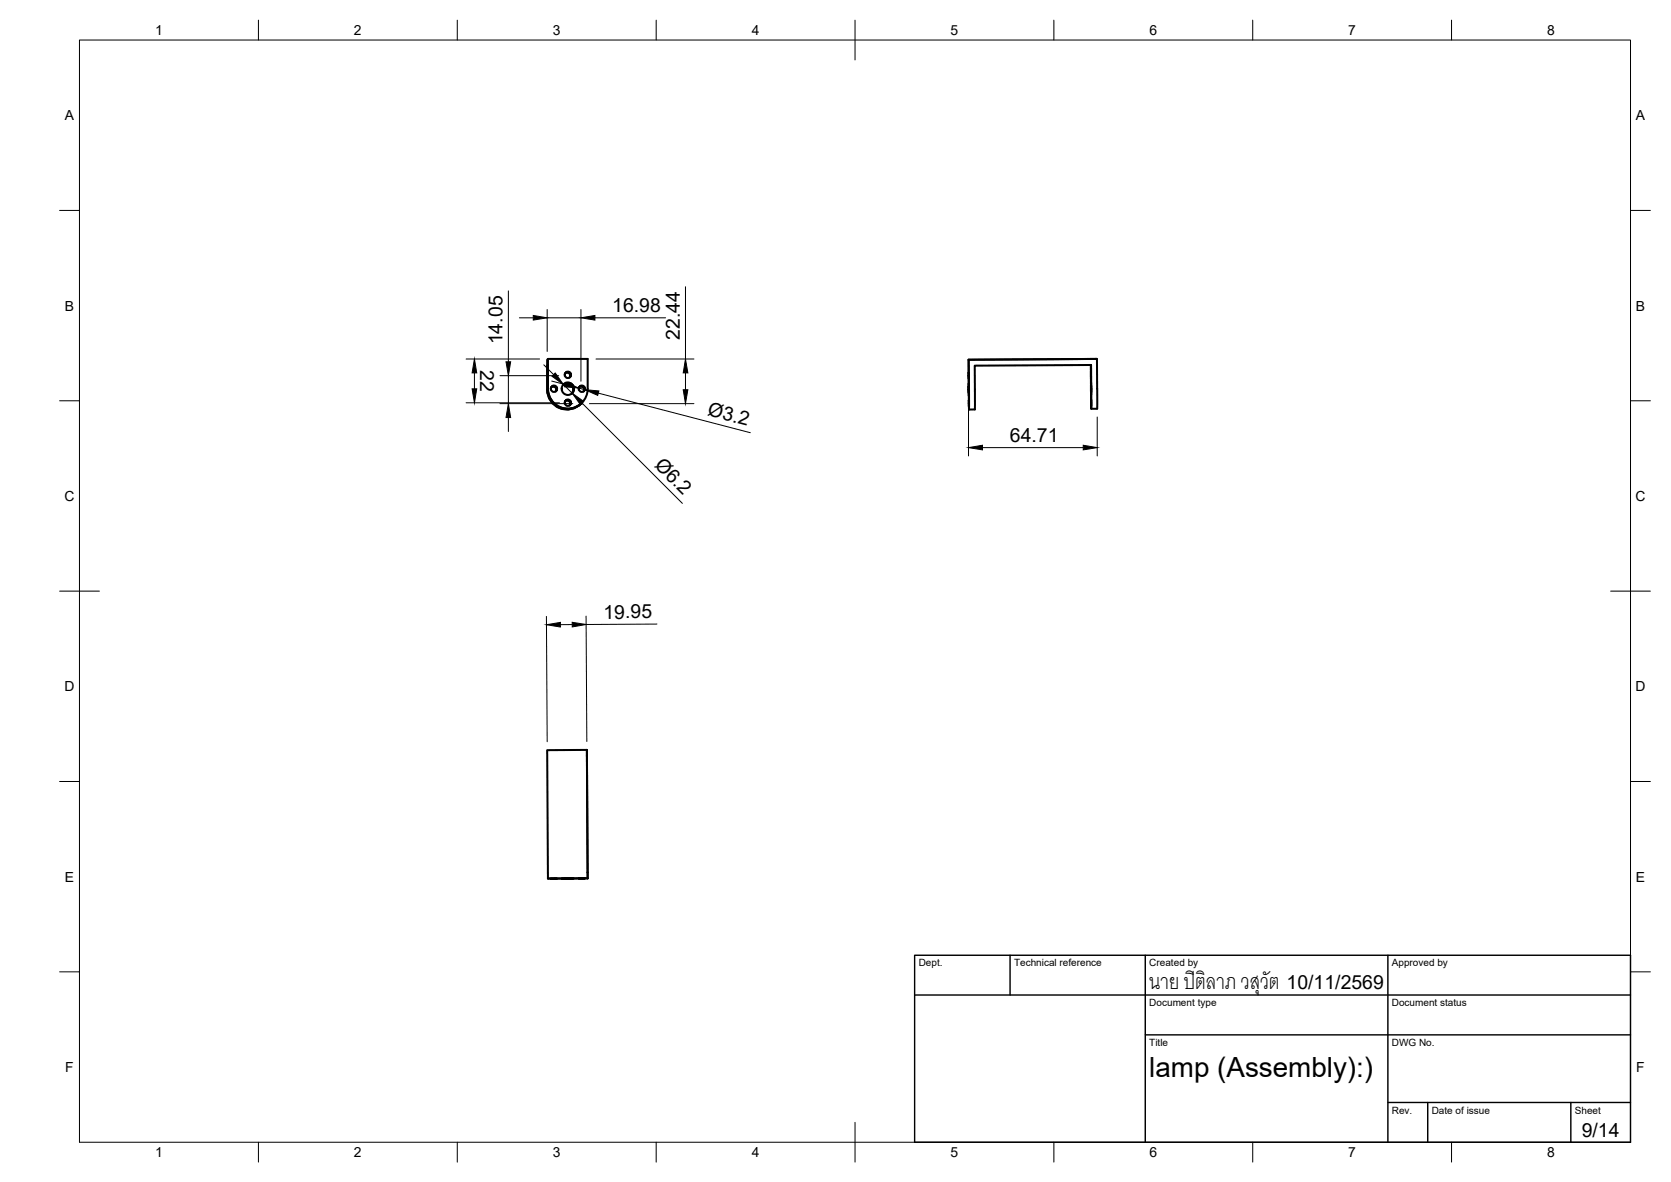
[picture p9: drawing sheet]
<svg xmlns="http://www.w3.org/2000/svg" width="420mm" height="297mm" viewBox="0 0 420 297" stroke-linecap="round" stroke-linejoin="round" font-family="sans-serif">
<!-- layer: Visible -->
<g fill="none" stroke="#000" stroke-width=".51">
<path d="M137.6 91.9v6a5 5 0 0 0 3.1 4.6 5 5 0 0 0 5.5-1.2M137.8 91.9h-.2l.2-.2v6a5 5 0 0 0 3.1 4.6 5 5 0 0 0 5.4-1.1M137.8 90.2h10v7.5a5 5 0 0 1-5 5 5 5 0 0 1-5-5zM137.8 90.2l-.2 .2v7.5a5 5 0 0 0 3.1 4.6 5 5 0 0 0 5.4-1.1M138.6 97.2a.79 .79 0 0 1 1.1 .1 .79 .79 0 0 1 0 1.1 .8 .8 0 0 0-.1-1 .8 .8 0 0 0-1-.2zM138.7 97.2a.79 .79 0 0 1 1.1 0 .79 .79 0 0 1 0 1.1M141.6 96.7a1.56 1.56 0 0 1 2.1 .1 1.56 1.56 0 0 1 .1 2.1M141.7 96.6a1.56 1.56 0 0 1 2.2 0 1.56 1.56 0 0 1 0 2.2M142.1 93.7a.79 .79 0 0 1 1.1 .1 .79 .79 0 0 1 0 1 .8 .8 0 0 0-.1-1 .8 .8 0 0 0-1-.1zM142.2 93.6a.79 .79 0 0 1 1.1 0 .79 .79 0 0 1 0 1.2M145.7 97.2a.79 .79 0 0 1 1.1 0 .79 .79 0 0 1 0 1.1M146.7 98.4a.79 .79 0 0 0 0-1.1 .79 .79 0 0 0-1.1-.1 .8 .8 0 0 1 1 .2 .8 .8 0 0 1 .1 1"/>
<path d="M243.5 90.4l.1 12.5v-5M243.6 97.9l-.1-7.5 32.3-.2 .1 12.5h-1.5M243.6 93.6v1.6zM243.6 97.1v1.6zM243.6 96.4v3.1zM274.3 91.7v6M274.3 93.4v1.6zM274.3 96.9v1.6zM274.3 97.7l.1 5v-5M274.3 96.2l.1 3.1zM274.4 96.9v1.6zM274.4 97.7l-.1-6-29.2 .2v11h-1.5"/>
<path d="M275.8 90.2l-32.2 .2M142.2 100.7a.79 .79 0 0 1 1.1 0 .79 .79 0 0 1 0 1.1M143.2 101.9a.79 .79 0 0 0-.1-1.1 .79 .79 0 0 0-1 0 .79 .79 0 0 1 1.1 0 .79 .79 0 0 1 0 1.1M146.3 101.2v.1M243.6 100.6v1.6zM274.4 100.4v1.6zM147.6 190h.1M147.6 188.5l.2 32.3zM147.6 188.5h-10l.2 32.3M138.5 220.8h1.6zM141.2 220.8h3.1zM142 220.8h1.6z"/>
<path d="M145.5 220.8h1.6zM147.8 220.7l-10 .1"/>
<circle cx="139.3" cy="97.7" r=".79"/>
<circle cx="142.8" cy="94.2" r=".79"/>
<circle cx="142.8" cy="97.7" r="1.56"/>
<circle cx="146.3" cy="97.7" r=".79"/>
<circle cx="142.8" cy="101.2" r=".79"/>
</g>
<circle cx="146.1" cy="101.4" r=".25" fill="#000"/>
<!-- layer: BORDER -->
<g fill="none" stroke="#000" stroke-width=".25">
<path d="M20 10.1h390v276.9h-390zM65 5.1v5M115 5.1v5M165 5.1v5M215 5.1v10M265 5.1v5M315 5.1v5M365 5.1v5M15 52.9h5M410 52.9h5M15 100.7h5M410 100.7h5"/>
<path d="M15 148.6h10M405 148.6h10M15 196.4h5M410 196.4h5M15 244.2h5M410 244.2h5M65 287v5M115 287v5M165 287v5M215 282.1v9.9M265 287v5M315 287v5"/>
<path d="M365 287v5"/>
</g>
<!-- layer: TITLEBLOCK -->
<path d="M230 240.1h180v46.9h-180zM230 250h180M254 240.1v9.9M288 240.1v46.9M349 240.1v46.9M288 260.1h122M349 277.1h61M359 277.1v9.9M395 277.1v9.9" fill="none" stroke="#000" stroke-width=".36"/>
<!-- layer: FD_Dimensions -->
<g fill="none" stroke="#000" stroke-width=".25">
<path d="M127.8 73.1v17.8M130.6 79.9h3.5M137.6 77.8v10.5M137.6 79.9h8.5M146.1 77.8v18M149.6 79.9h17.8M172.4 72.1v18.1M117.2 90.2h18.5M119.3 93.7v4M125.7 94.4h14.8M127.8 94.4v7M136.7 91.7l2.5 2.5"/>
<path d="M138.7 95.8l3.4 .8M141.7 96.6l2.2 2.2M145.5 97.5l1.5 .4M149.9 90.2h24.6M150.4 98.8l38.3 9.9M172.4 93.7v4.2M243.5 92.5v22.1M117.2 101.2h23.5M125.7 101.4h18.3M127.8 104.9v3.5M146.3 101.3l25.3 25.2M148.2 101.4h26.3"/>
<path d="M247 112.5h25.4M275.9 104.8v9.8M137.4 154.9l.2 31.5M143.9 157h-3M147.4 154.8l.2 31.5M165.2 156.8l-17.8 .1"/>
</g>
<g fill="#000" stroke="#000" stroke-width=".25">
<path d="M134.1 79.3l3.5 .6-3.5 .5zM146.1 79.9l3.5-.6v1.1zM119.3 90.2l.6 3.5h-1.2zM118.7 97.7h1.2l-.6 3.5zM127.2 90.9h1.2l-.6 3.5zM138.8 94.6l.8-.9 2.1 2.9zM142.3 96.1l3.2 1.4-3.5-.3zM147 97.9l3.6 .3-.3 1.2zM171.8 97.9h1.2l-.6 3.5zM172.4 90.2l.6 3.5h-1.2zM127.8 101.4l.6 3.5h-1.2zM143.9 98.8l2.8 2.1-.8 .8z"/>
<path d="M243.5 112.5l3.5-.6v1.2zM272.4 111.9l3.5 .6-3.5 .6zM137.4 157l3.5-.6v1.2zM143.9 156.4l3.5 .5-3.5 .7z"/>
</g>
<text font-size="7.5" x="289" y="248.5">นาย ปิติลาภ วสุวัต</text>
<text font-size="7" x="289" y="270.6">lamp (Assembly):)</text>
<g font-size="4.9">
<text x="153.9" y="78.4">16.98</text>
<text x="126.4" y="86.5" transform="rotate(-90 126.4 86.5)">14.05</text>
<text x="171" y="85.5" transform="rotate(-90 171 85.5)">22.44</text>
<text x="120.7" y="93.1" transform="rotate(90 120.7 93.1)">22</text>
<text x="177.7" y="104.3" transform="rotate(15 177.7 104.3)">Ø3.2</text>
<text x="253.9" y="111">64.71</text>
<text x="164.4" y="117.1" transform="rotate(45 164.4 117.1)">Ø6.2</text>
<text x="151.7" y="155.5">19.95</text>
<text x="323.5" y="248.5">10/11/2569</text>
<text x="397.7" y="285.7">9/14</text>
</g>
<g font-size="3.5">
<text x="39" y="8.8">1</text>
<text x="89" y="8.8">2</text>
<text x="139" y="8.8">3</text>
<text x="189" y="8.8">4</text>
<text x="239" y="8.8">5</text>
<text x="289" y="8.8">6</text>
<text x="339" y="8.8">7</text>
<text x="389" y="8.8">8</text>
<text x="16.3" y="30.2">A</text>
<text x="411.3" y="30.2">A</text>
<text x="16.3" y="78">B</text>
<text x="411.3" y="78">B</text>
<text x="16.2" y="125.9">C</text>
<text x="411.2" y="125.9">C</text>
<text x="16.2" y="173.7">D</text>
<text x="411.2" y="173.7">D</text>
<text x="16.3" y="221.6">E</text>
<text x="411.3" y="221.6">E</text>
<text x="16.4" y="269.4">F</text>
<text x="411.4" y="269.4">F</text>
<text x="39" y="290.8">1</text>
<text x="89" y="290.8">2</text>
<text x="139" y="290.8">3</text>
<text x="189" y="290.8">4</text>
<text x="239" y="290.8">5</text>
<text x="289" y="290.8">6</text>
<text x="339" y="290.8">7</text>
<text x="389" y="290.8">8</text>
</g>
<g font-size="2.5">
<text x="231" y="242.9">Dept.</text>
<text x="255" y="242.9">Technical reference</text>
<text x="289" y="242.9">Created by</text>
<text x="350" y="242.9">Approved by</text>
<text x="289" y="252.8">Document type</text>
<text x="350" y="252.8">Document status</text>
<text x="289" y="262.9">Title</text>
<text x="350" y="262.9">DWG No.</text>
<text x="350" y="279.9">Rev.</text>
<text x="360" y="279.9">Date of issue</text>
<text x="396" y="279.9">Sheet</text>
</g>
</svg>
